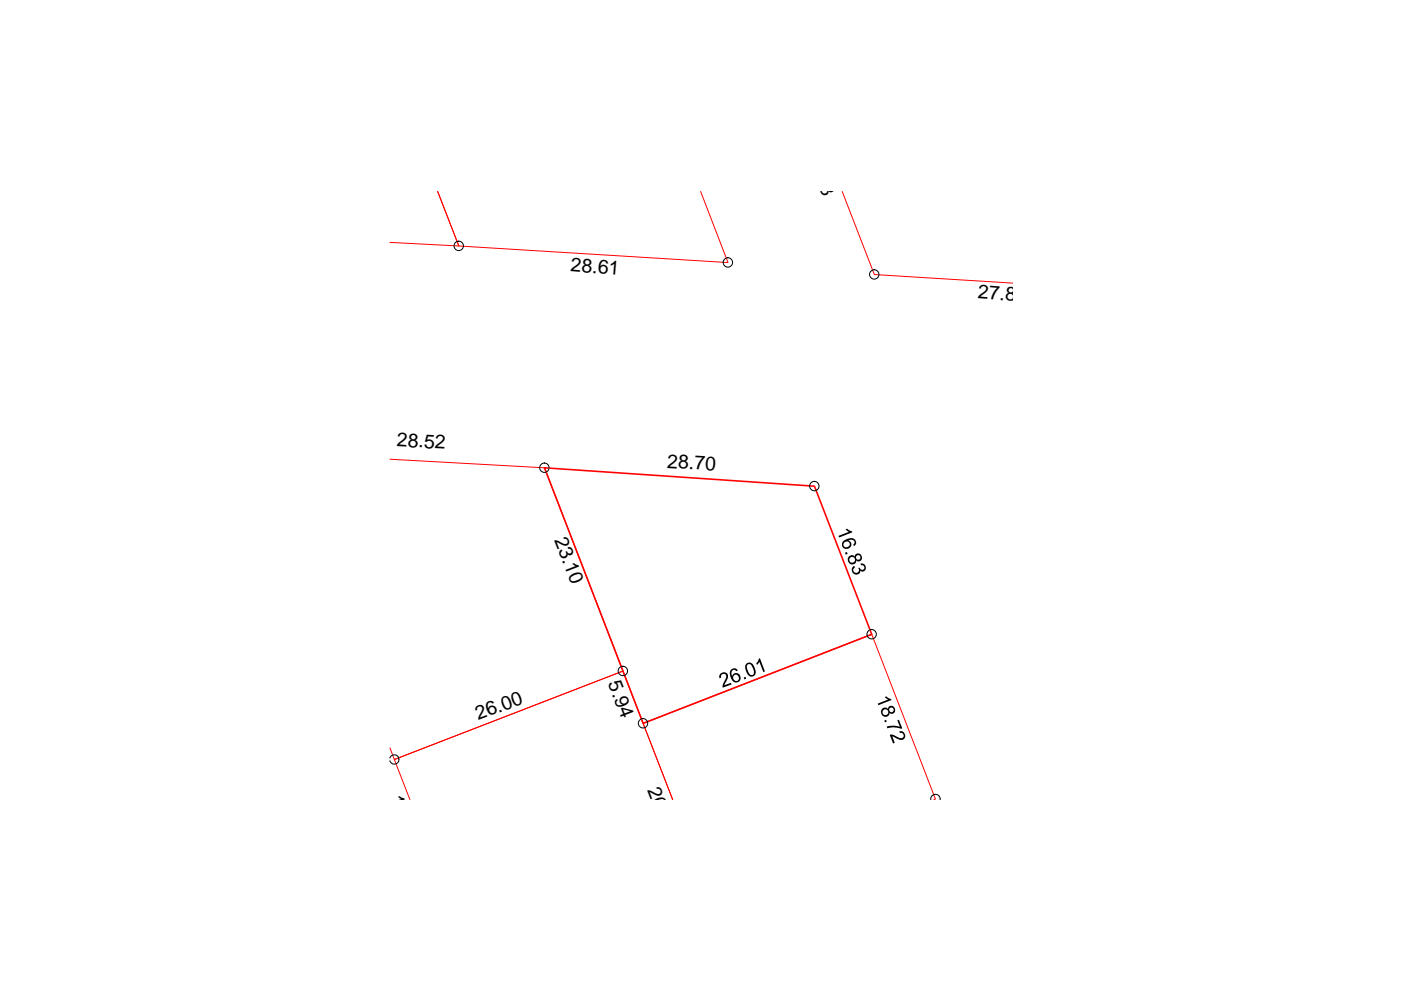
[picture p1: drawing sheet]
<svg xmlns="http://www.w3.org/2000/svg" width="297mm" height="210mm" viewBox="0 0 297 210" stroke-linecap="round" stroke-linejoin="round" font-family="sans-serif">
<path d="M148.5 40.6l5.8 15.1-57-3.5-4.5-11.6 4.5 11.6-14.6-.8M178.6 40.6l6.8 17.6 29.4 1.8M82.7 97.4l32.7 1.8 16.7 43.1-48.5 18.7-.9-2.4M86.9 169.5l-3.3-8.5 48.5-18.7 10.5 27.2-6.2-16.1 48.4-18.9 13.5 34.9-.3 .1" fill="none" stroke="#f00" stroke-width=".21"/>
<path d="M115.4 99.2l57.3 3.9 12.1 31.4-48.4 18.9z" fill="none" stroke="#f00" stroke-width=".34"/>
<g fill="none" stroke="#000" stroke-width=".21">
<path d="M82.7 160.7a.97 .97 0 0 1 1.5-.5 .97 .97 0 0 1 0 1.6 .97 .97 0 0 1-1.5-.5M197.4 169.5a.99 .99 0 0 1 .9-1.1 .99 .99 0 0 1 1 1.1"/>
<circle cx="97.3" cy="52.1" r=".99"/>
<circle cx="154.3" cy="55.6" r=".99"/>
<circle cx="185.4" cy="58.2" r=".99"/>
<circle cx="115.4" cy="99.2" r=".99"/>
<circle cx="172.7" cy="103.1" r=".99"/>
<circle cx="184.8" cy="134.5" r=".99"/>
<circle cx="132.1" cy="142.3" r=".99"/>
<circle cx="136.3" cy="153.4" r=".99"/>
</g>
<g fill="#000">
<path d="M177.8 113.6l2.2-.8-.7-.6 .3-.1 1 .5 .1 .3-2.8 1.1zM179.2 117.2l.4-.1 .1 .3-.4 .2zM180.8 120.1l.3-.1 .2 .3-.3 .3-.1 .3 .5 .6 .4-.1 .3-.2v-.5l-.2-.3h.3l.5 .4 .4-.1 .2-.2-.2-.5-.6-.2v-.3l.7 .1 .2 .2 .2 .6-.4 .7-.4 .1-.4-.2v.3l-.3 .4-.7 .1-.3-.1-.5-.5v-.6zM152.7 142.9l.4-.3 .6-.1 .3 .2 .3 .4-.1 .9-.6 1.3 1.4-.5 .1 .3-1.9 .7v-.5l.8-1.6v-.5l-.4-.3h-.4l-.3 .4v.4l-.4 .1v-.5zM157.7 143.6l.4-.1 .1 .4-.4 .2zM160.9 139.7l.2-.1 1.1 2.8-.4 .1-.8-2.2-.5 .7-.1-.4 .3-.3zM186.1 149.2l2.2-.9-.7-.5 .3-.1 1 .5 .1 .2-2.8 1.1zM187.5 152.8l.4-.2 .1 .4-.4 .2zM188.6 155.8h.8l1.3 .7h.6l.3-.2v-.5l-.3-.4h-.5l-.1-.3 .5-.1 .5 .4 .2 .8-.3 .5-.8 .2-1.6-.8 .5 1.4-.3 .1zM188 154.1l1.4-.3 1.4 .3-.6-1.4 .4-.1 .7 1.8-.3 .1-1.3-.3-1.6 .2z"/>
<path d="M178.6 114.9l.8-.6 1.3-.2 .7 .4 .1 .7-.4 .6-.2-.4 .3-.3-.1-.5-.5-.2-.6 .1-.2 .1 .4 .1 .3 .5v.6l-.5 .5-.8 .1-.6-.6zM179.1 115l-.3 .6 .3 .4h.6l.4-.3 .1-.4-.3-.4-.5-.1z"/>
<path d="M179.9 118.1l.7-.4h.3l.3 .3 .2-.5 .7-.2 .5 .4 .2 .7-.5 .6h-.4l-.4-.2-.2 .7-.8 .2-.4-.2-.3-.5zM181.5 118.2a.47 .47 0 0 0 .9 0 .47 .47 0 0 0-.9 0zM180 118.7a.65 .65 0 0 0 1.3 0 .65 .65 0 0 0-1.3 0z"/>
<path d="M154.9 142l.7-.3h.4l.3 .3 .1 .2-.3 .1-.3-.3-.5 .1-.2 .7 .1 .6 .2-.4 .5-.3h.4l.5 .3 .2 1-.3 .5-.9 .2-.6-.4-.5-1.4zM155.7 143.1l-.3 .3 .2 .7 .4 .3 .5-.1 .2-.4-.2-.6-.3-.3z"/>
<path d="M158.2 140.8l.8-.3 .3 .1 .5 .5 .4 1.3v.5l-.3 .4-.8 .2-.6-.5-.5-1.3zM158.6 140.8l-.3 .4 .2 .9 .6 1h.5l.3-.3-.3-1.2-.4-.7z"/>
<path d="M187.1 150.2l.4-.2h.4l.4 .3 .2-.5 .6-.2 .6 .6 .1 .6-.5 .5h-.4l-.3-.2-.3 .7-.8 .2-.5-.4-.2-.4v-.4zM188.5 150.5a.5 .5 0 0 0 1 0 .5 .5 0 0 0-1 0zM187.1 151a.62 .62 0 0 0 1.2 0 .62 .62 0 0 0-1.2 0z"/>
</g>
<g font-size="4.1">
<text x="170.8" y="32.2" transform="rotate(69 170.8 32.2)">23.98</text>
<text x="120.9" y="57.4" transform="rotate(5 120.9 57.4)">28.61</text>
<text x="207.3" y="63.2" transform="rotate(5 207.3 63.2)">27.88</text>
<text x="84.1" y="94.6" transform="rotate(3 84.1 94.6)">28.52</text>
<text x="141.4" y="99.1" transform="rotate(3 141.4 99.1)">28.70</text>
<text x="117.5" y="114.4" transform="rotate(69 117.5 114.4)">23.10</text>
<text x="128.9" y="144.9" transform="rotate(69 128.9 144.9)">5.94</text>
<text x="101.4" y="152.7" transform="rotate(-20 101.4 152.7)">26.00</text>
<text x="137.2" y="167.6" transform="rotate(69 137.2 167.6)">20.07</text>
<text x="82.5" y="169.1" transform="rotate(69 82.5 169.1)">14.02</text>
</g>
</svg>
